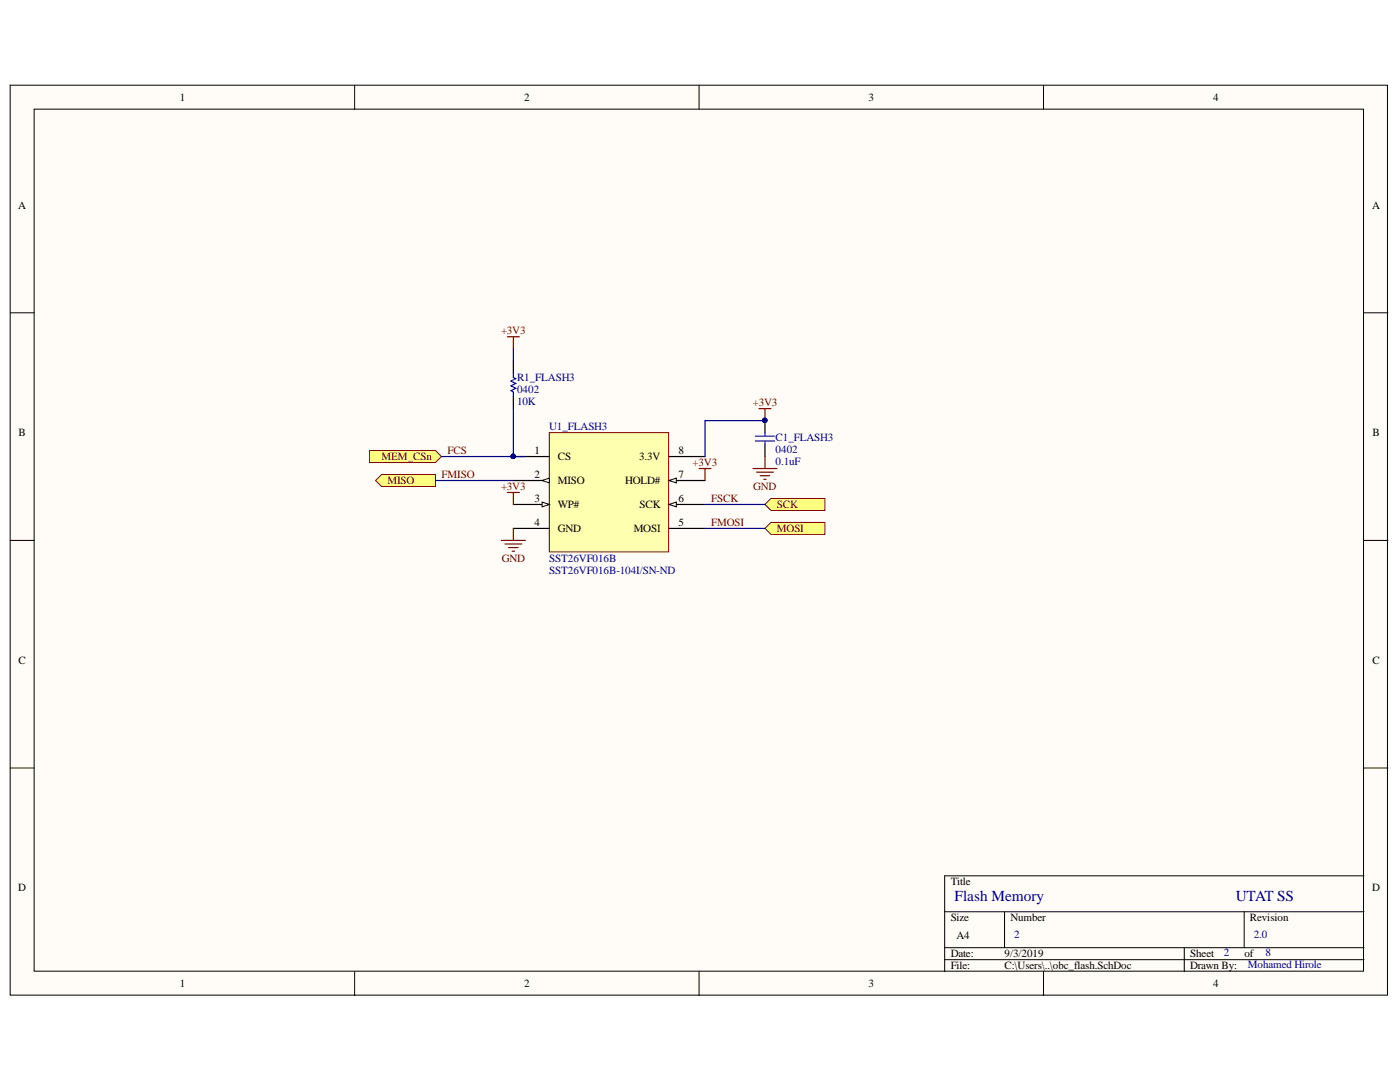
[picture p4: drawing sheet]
<svg xmlns="http://www.w3.org/2000/svg" width="279mm" height="216mm" viewBox="0 0 279 216" stroke-linecap="round" stroke-linejoin="round" font-family="sans-serif">
<g fill="#fffcf8" stroke="#000" stroke-width=".2">
<path d="M2 17h274.9v181.6h-274.9z"/>
<path d="M6.8 21.8h265.3v172h-265.3z"/>
</g>
<g fill="none" stroke="#000" stroke-width=".2">
<path d="M70.8 17v4.8M139.5 17v4.8M208.3 17v4.8M2 62.4h4.8M272.2 62.4h4.8M2 107.8h4.8M272.2 107.8h4.8M2 153.2h4.8M272.2 153.2h4.8M272.2 174.8h-83.7v19.1M70.8 193.9v4.8M139.5 193.9v4.8"/>
<path d="M188.5 181.9h83.7M188.5 189.1h83.7M188.5 191.5h83.7M200.5 181.9v7.2M208.3 193.9v4.8M236.3 189.1v4.8M248.3 181.9v7.2"/>
</g>
<path d="M109.6 86.3h23.8v23.8h-23.8z" fill="#ffffb0" stroke="#800000" stroke-width=".2"/>
<path d="M102.5 95.9h7.1" fill="none" stroke="#000" stroke-width=".24"/>
<path d="M108.2 95.9l1.4-.5v1z" fill="#fffcf8"/>
<path d="M108.2 95.9l1.4-.5v1z" fill="none" stroke="#000" stroke-width=".2"/>
<path d="M102.5 100.7h7.1" fill="none" stroke="#000" stroke-width=".24"/>
<path d="M108.2 100.2l1.4 .5-1.4 .4z" fill="#fffcf8"/>
<path d="M108.2 100.2l1.4 .5-1.4 .4z" fill="none" stroke="#000" stroke-width=".2"/>
<path d="M102.5 105.4h7.1M133.5 105.4h7.2M133.5 100.7h7.2" fill="none" stroke="#000" stroke-width=".24"/>
<path d="M133.5 100.7l1.5-.5v.9z" fill="#fffcf8"/>
<path d="M133.5 100.7l1.5-.5v.9z" fill="none" stroke="#000" stroke-width=".2"/>
<path d="M133.5 95.9h7.2" fill="none" stroke="#000" stroke-width=".24"/>
<path d="M133.5 95.9l1.5-.5v1z" fill="#fffcf8"/>
<path d="M133.5 95.9l1.5-.5v1z" fill="none" stroke="#000" stroke-width=".2"/>
<path d="M102.5 91.1h7.1M133.5 91.1h7.2" fill="none" stroke="#000" stroke-width=".24"/>
<circle cx="102.4" cy="91.1" r=".43" fill="#000080" stroke="#000080" stroke-width=".2"/>
<path d="M100.1 107.8h4.7M100.8 108.5h3.3M101.5 109.3h1.9M102.2 110h.5M102.5 105.4v2.4" fill="none" stroke="#800000" stroke-width=".24"/>
<g fill="#ffff80" stroke="#800000" stroke-width=".2">
<path d="M73.8 89.9h13.1l1.2 1.2-1.2 1.2h-13.1z" fill-rule="evenodd"/>
<path d="M75 95.9l1.2-1.2h10.7v2.4h-10.7z" fill-rule="evenodd"/>
<path d="M152.7 100.7l1.2-1.2h10.7v2.4h-10.7z" fill-rule="evenodd"/>
<path d="M152.7 105.4l1.2-1.2h10.7v2.4h-10.7z" fill-rule="evenodd"/>
</g>
<g fill="none" stroke="#800000" stroke-width=".24">
<path d="M101.3 67.2h2.3M102.5 67.2v2.4M101.3 98.3h2.3M102.5 98.3v2.4M139.5 93.5h2.4M140.7 93.5v2.4M150.3 93.5h4.8M151 94.2h3.3M151.5 81.5h2.4M151.7 94.9h1.9M152.4 95.6h.5M152.7 81.5v2.4"/>
<path d="M152.7 91.1v2.4"/>
</g>
<path d="M102.5 72v2.4M102.5 79.1v2.4M152.7 83.9v2.4M152.7 88.7v2.4" fill="none" stroke="#000" stroke-width=".24"/>
<path d="M102.5 74.4v.9l.4 .3-.9 .4 .9 .5-.9 .5 .9 .5-.9 .5 .5 .2v.9M150.8 88h3.8M150.8 87h3.8M152.7 86.3v.7M152.7 88v.7" fill="none" stroke="#00f" stroke-width=".24"/>
<g fill="#000080" stroke="#000080" stroke-width=".2">
<circle cx="152.6" cy="83.9" r=".43"/>
<circle cx="102.4" cy="91.1" r=".43"/>
</g>
<path d="M102.5 69.6v2.4M86.9 95.9h15.6M88.1 91.1h16.7M102.5 81.5v9.6M152.7 83.9h-12v7.2M140.7 100.7h12M140.7 105.4h12" fill="none" stroke="#000080" stroke-width=".24"/>
<g font-size="3" fill="#000080">
<text x="190.5" y="179.8">Flash Memory</text>
<text x="246.7" y="179.8">UTAT SS</text>
</g>
<g font-size="2.2">
<text x="35.9" y="20.1">1</text>
<text x="104.6" y="20.1">2</text>
<text x="173.3" y="20.1">3</text>
<text x="242.1" y="20.1">4</text>
<text x="3.6" y="41.6">A</text>
<text x="273.8" y="41.6">A</text>
<text x="3.7" y="87">B</text>
<text x="273.9" y="87">B</text>
<text x="106.7" y="95.4">2</text>
<text x="106.7" y="90.7">1</text>
<text x="111.3" y="91.9">CS</text>
<text x="127.6" y="91.9">3.3V</text>
<text x="135.4" y="95.4">7</text>
<text x="135.4" y="90.7">8</text>
<text x="106.7" y="100.2">3</text>
<text x="111.3" y="96.6">MISO</text>
<text x="111.3" y="101.4">WP#</text>
<text x="124.8" y="96.6">HOLD#</text>
<text x="127.6" y="101.4">SCK</text>
<text x="135.4" y="100.2">6</text>
<text x="106.7" y="105">4</text>
<text x="111.3" y="106.1">GND</text>
<text x="126.5" y="106.1">MOSI</text>
<text x="135.4" y="105">5</text>
<text x="3.7" y="132.4">C</text>
<text x="273.9" y="132.4">C</text>
<text x="3.6" y="177.9">D</text>
<text x="189.7" y="176.7">Title</text>
<text x="273.8" y="177.9">D</text>
<text x="189.7" y="183.9">Size</text>
<text x="201.7" y="183.9">Number</text>
<text x="249.5" y="183.9">Revision</text>
<text x="189.7" y="191.1">Date:</text>
<text x="190.9" y="187.4">A4</text>
<text x="200.5" y="191.1">9/3/2019</text>
<text x="237.5" y="191.1">Sheet</text>
<text x="248.4" y="191.1">of</text>
<text x="35.9" y="197">1</text>
<text x="104.6" y="197">2</text>
<text x="173.3" y="197">3</text>
<text x="189.7" y="193.4">File:</text>
<text x="200.5" y="193.4">C:\Users\..\obc_flash.SchDoc</text>
<text x="237.5" y="193.4">Drawn By:</text>
<text x="242.1" y="197">4</text>
</g>
<g font-size="2.2" fill="#800000">
<text x="100" y="66.7">+3V3</text>
<text x="150.2" y="81.1">+3V3</text>
<text x="76.1" y="91.9">MEM_CSn</text>
<text x="88.1" y="95.4">FMISO</text>
<text x="89.3" y="90.7">FCS</text>
<text x="138.2" y="93">+3V3</text>
<text x="77.3" y="96.6">MISO</text>
<text x="100" y="97.8">+3V3</text>
<text x="141.9" y="100.2">FSCK</text>
<text x="150.3" y="97.8">GND</text>
<text x="155.1" y="101.4">SCK</text>
<text x="141.9" y="105">FMOSI</text>
<text x="155.1" y="106.1">MOSI</text>
<text x="100.2" y="112.1">GND</text>
</g>
<g font-size="2.2" fill="#000080">
<text x="103.2" y="76">R1_FLASH3</text>
<text x="103.2" y="80.9">10K</text>
<text x="103.2" y="78.4">0402</text>
<text x="109.6" y="85.8">U1_FLASH3</text>
<text x="154.8" y="88">C1_FLASH3</text>
<text x="154.8" y="92.8">0.1uF</text>
<text x="154.8" y="90.4">0402</text>
<text x="109.6" y="112.1">SST26VF016B</text>
<text x="109.6" y="114.5">SST26VF016B-104I/SN-ND</text>
<text x="202.4" y="187.2">2</text>
<text x="244.2" y="190.7">2</text>
<text x="250.2" y="187.2">2.0</text>
<text x="252.6" y="190.7">8</text>
<text x="249" y="193.2">Mohamed Hirole</text>
</g>
</svg>
